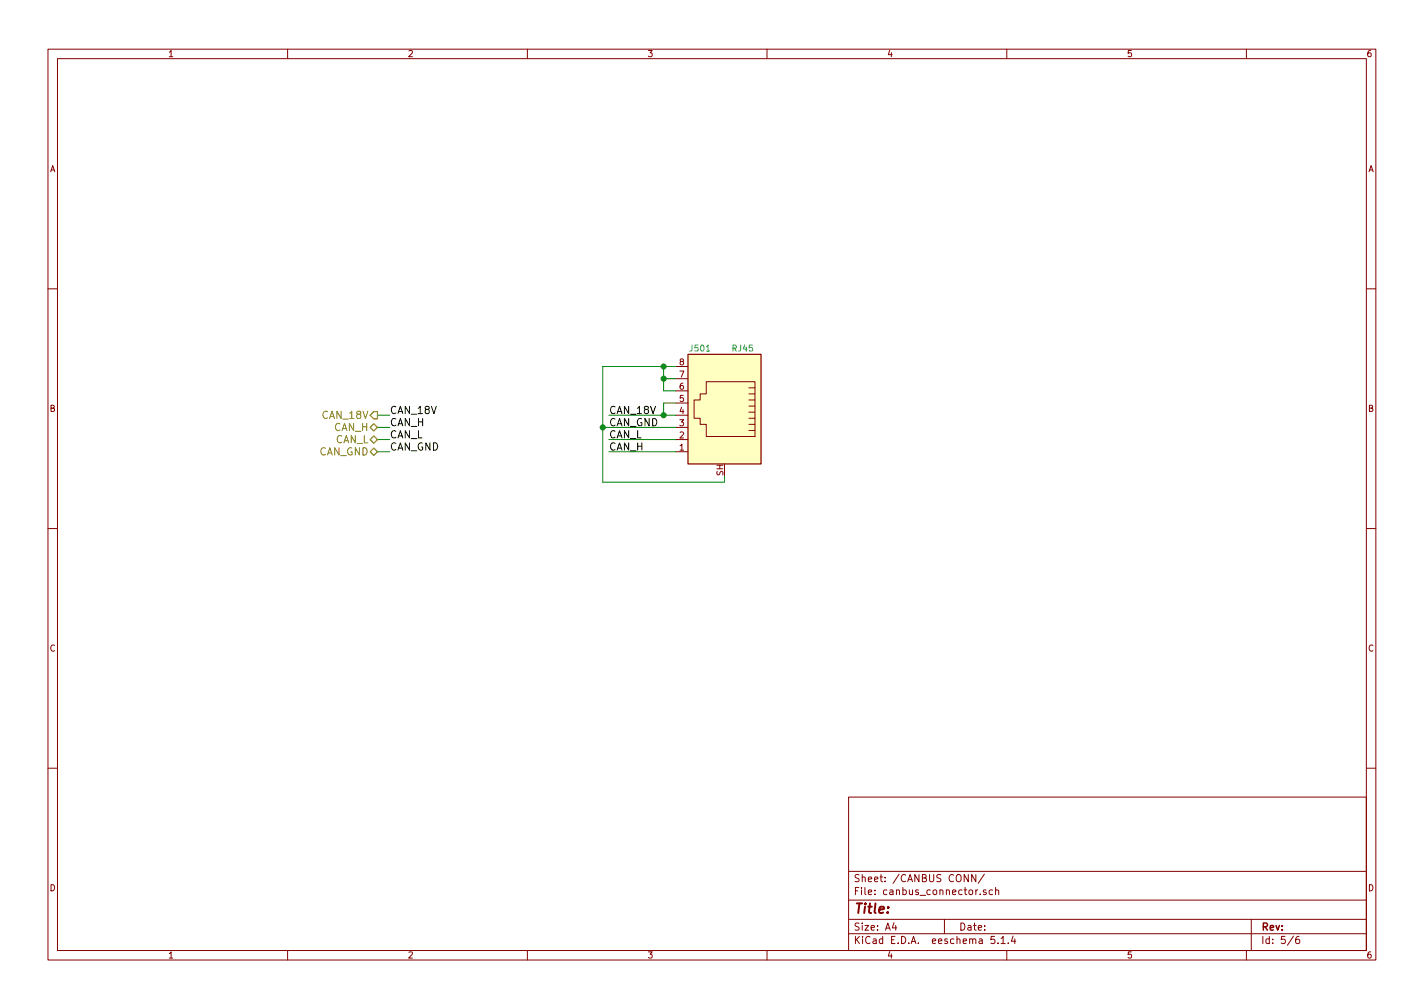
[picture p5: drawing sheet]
EESchema Schematic File Version 4
LIBS:main-cache
EELAYER 30 0
EELAYER END
$Descr A4 11693 8268
encoding utf-8
Sheet 5 6
Title ""
Date ""
Rev ""
Comp ""
Comment1 ""
Comment2 ""
Comment3 ""
Comment4 ""
$EndDescr
Text HLabel 3100 3500 0    60   BiDi ~ 0
CAN_H
Text HLabel 3100 3600 0    60   BiDi ~ 0
CAN_L
Text HLabel 3100 3400 0    60   Output ~ 0
CAN_18V
Text HLabel 3100 3700 0    60   BiDi ~ 0
CAN_GND
Wire Wire Line
	5950 3950 5950 3900
Wire Wire Line
	5000 3600 5550 3600
Wire Wire Line
	5550 3700 5000 3700
Wire Wire Line
	5000 3400 5450 3400
Text Label 5000 3400 0    60   ~ 0
CAN_18V
Text Label 5000 3500 0    60   ~ 0
CAN_GND
Text Label 5000 3600 0    60   ~ 0
CAN_L
Text Label 5000 3700 0    60   ~ 0
CAN_H
$Comp
L Connector:RJ45_Shielded J501
U 1 1
P 5950 3400
AR Path="/5AAD16DD/5BE6C2F7" Ref="J501"  Part="1" 
AR Path="/5DDDDD74/5BE6C2F7" Ref="J?"  Part="1" 
F 0 "J501" H 6150 3950 50  0000 C CNN
F 1 "RJ45" H 5800 3950 50  0000 C CNN
F 2 "KicadZeniteSolarLibrary18:RJ45_YH59_01" H 5950 3400 50  0001 C CNN
F 3 "" H 5950 3400 50  0001 C CNN
	1    5950 3400
	-1   0    0    -1  
$EndComp
Wire Wire Line
	5550 3000 5450 3000
Wire Wire Line
	4950 3000 4950 3500
Wire Wire Line
	4950 3950 5950 3950
Wire Wire Line
	5550 3100 5450 3100
Wire Wire Line
	5450 3100 5450 3000
Connection ~ 5450 3000
Wire Wire Line
	5450 3000 4950 3000
Wire Wire Line
	5550 3200 5450 3200
Wire Wire Line
	5550 3300 5450 3300
Wire Wire Line
	5450 3300 5450 3400
Connection ~ 5450 3400
Wire Wire Line
	5450 3400 5550 3400
Wire Wire Line
	4950 3500 5550 3500
Connection ~ 4950 3500
Wire Wire Line
	4950 3500 4950 3950
Text Label 3200 3400 0    60   ~ 0
CAN_18V
Wire Wire Line
	3100 3400 3200 3400
Text Label 3200 3600 0    60   ~ 0
CAN_L
Text Label 3200 3500 0    60   ~ 0
CAN_H
Wire Wire Line
	3100 3500 3200 3500
Wire Wire Line
	3200 3600 3100 3600
Wire Wire Line
	3100 3700 3200 3700
Wire Wire Line
	5450 3200 5450 3100
Connection ~ 5450 3100
Text Label 3200 3700 0    60   ~ 0
CAN_GND
$EndSCHEMATC
